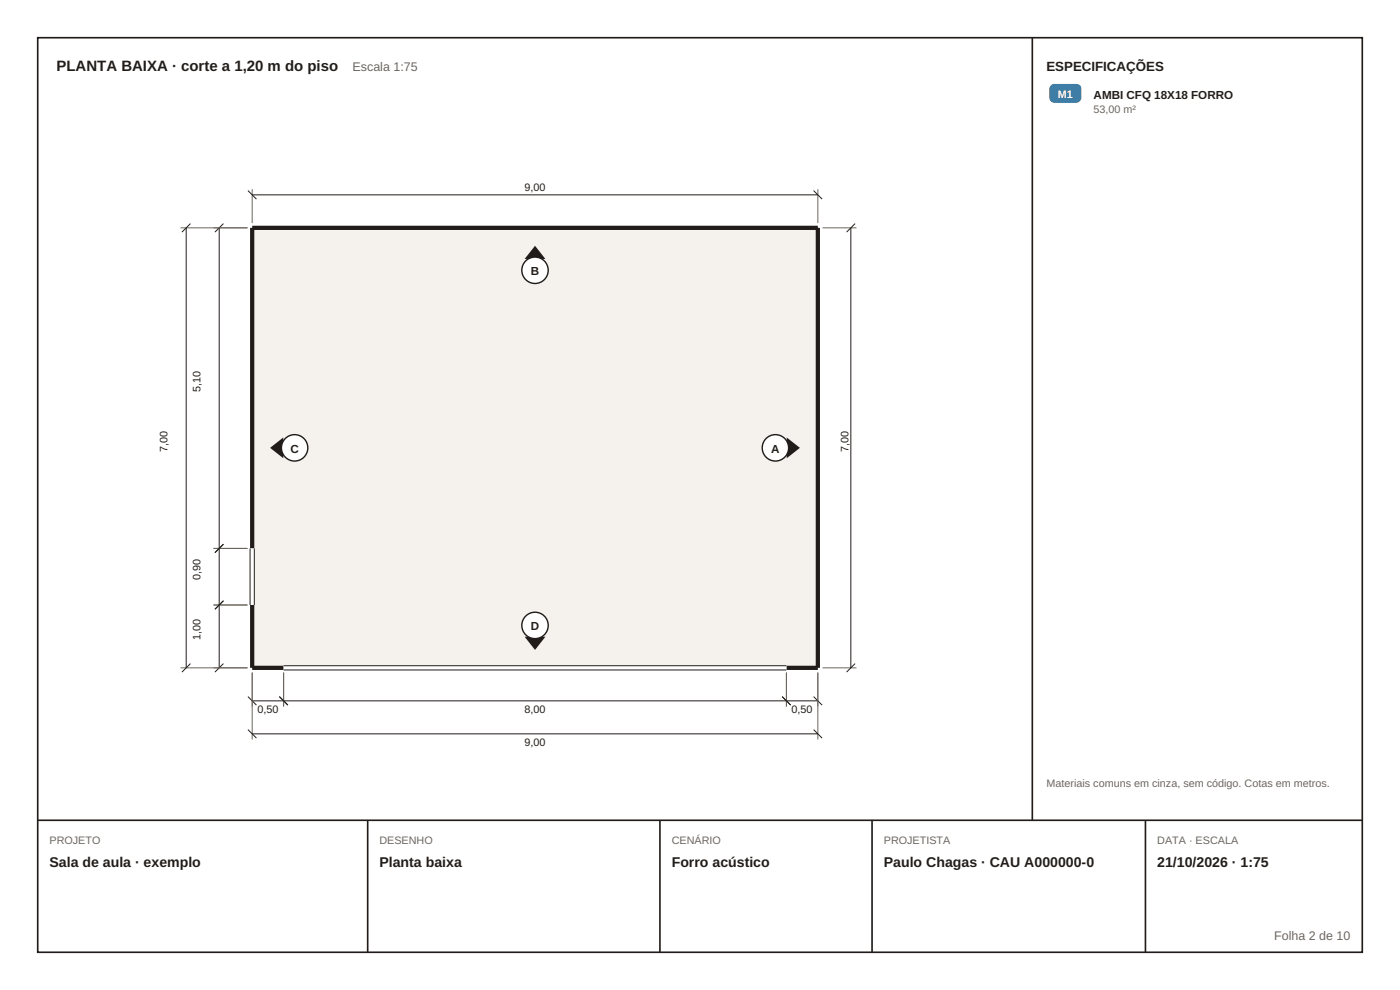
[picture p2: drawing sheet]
<svg xmlns="http://www.w3.org/2000/svg" width="297mm" height="210mm" viewBox="0 0 297 210" stroke-linecap="round" stroke-linejoin="round" font-family="sans-serif">
<path d="M8 8h281v194h-281zM219 8v166M8 174h281M78 174v28M140 174v28M185 174v28M243 174v28" fill="none" stroke="#211c1a" stroke-width=".35"/>
<path d="M222.7 18.1l.9-.5h4.8a1.2 1.2 0 0 1 1.2 1.2v2a1.28 1.28 0 0 1-1.2 1.2h-4.8a1.28 1.28 0 0 1-1.2-1.2v-2z" fill="#3d7da6" stroke="#fff" stroke-width=".4"/>
<path d="M53.5 48.3h120v93.4h-120z" fill="#f5f2ed"/>
<path d="M53.5 48.3h120v93.4h-120z" fill="none" stroke="#ccc4ba" stroke-width=".21"/>
<path d="M53.5 116.3v-68h120v93.4h-6.7M53.5 128.3v13.4h6.7" fill="none" stroke="#211c1a" stroke-width=".9" stroke-linecap="butt"/>
<path d="M53.5 116.3v12M60.2 141.7h106.6" fill="none" stroke="#fff" stroke-width="1.1" stroke-linecap="butt"/>
<g fill="none" stroke="#211c1a" stroke-width=".21">
<path d="M39.5 48.3v93.4M40.4 47.4l-1.8 1.8M46.5 48.3v93.4M47.4 47.4l-1.8 1.8M52.6 40.4l1.8 1.8M53.5 41.3h120M172.6 40.4l1.8 1.8M180.5 48.3v93.4M181.4 47.4l-1.8 1.8M47.4 115.4l-1.8 1.8M53.1 116.3v12M54 116.3v12"/>
<path d="M47.4 127.4l-1.8 1.8M40.4 140.8l-1.8 1.8M47.4 140.8l-1.8 1.8M52.6 147.8l1.8 1.8M52.6 154.8l1.8 1.8M53.5 148.7h120M53.5 155.7h120M59.3 147.8l1.8 1.8M60.2 142.1h106.6M60.2 141.2h106.6M165.9 147.8l1.8 1.8M172.6 147.8l1.8 1.8"/>
<path d="M172.6 154.8l1.8 1.8M181.4 140.8l-1.8 1.8"/>
</g>
<path d="M38.3 48.3h14.2M53.5 40.1v7.2M173.5 40.1v7.2M174.5 48.3h7.2M45.3 116.3h7.2M45.3 128.3h7.2M38.3 141.7h14.2M53.5 142.7v14.2M60.2 142.7v7.2M166.8 142.7v7.2M173.5 142.7v14.2M174.5 141.7h7.2" fill="none" stroke="#6e665e" stroke-width=".21"/>
<path d="M166.9 92.8l2.8 2.2-2.8 2.2z" fill="#211c1a"/>
<circle cx="164.5" cy="95" r="2.8" fill="#fff" stroke="#211c1a" stroke-width=".3"/>
<path d="M113.5 52.1l2.2 2.8h-4.4z" fill="#211c1a"/>
<circle cx="113.5" cy="57.3" r="2.8" fill="#fff" stroke="#211c1a" stroke-width=".3"/>
<path d="M57.3 95l2.8-2.2v4.4z" fill="#211c1a"/>
<circle cx="62.5" cy="95" r="2.8" fill="#fff" stroke="#211c1a" stroke-width=".3"/>
<path d="M111.3 135.1h4.4l-2.2 2.8z" fill="#211c1a"/>
<circle cx="113.5" cy="132.7" r="2.8" fill="#fff" stroke="#211c1a" stroke-width=".3"/>
<text font-size="3.2" fill="#211d1a" x="12" y="15">PLANTA BAIXA · corte a 1,20 m do piso</text>
<g font-size="3" fill="#211d1a">
<text x="10.5" y="184">Sala de aula · exemplo</text>
<text x="80.5" y="184">Planta baixa</text>
<text x="142.5" y="184">Forro acústico</text>
<text x="187.5" y="184">Paulo Chagas · CAU A000000-0</text>
<text x="245.5" y="184">21/10/2026 · 1:75</text>
</g>
<text font-size="2.8" fill="#211d1a" x="222" y="15">ESPECIFICAÇÕES</text>
<g font-size="2.6" fill="#6e665e">
<text x="74.8" y="15">Escala 1:75</text>
<text x="270.3" y="199.5">Folha 2 de 10</text>
</g>
<g font-size="2.5" fill="#211d1a">
<text x="232" y="21">AMBI CFQ 18X18 FORRO</text>
<text x="112.6" y="58.3">B</text>
<text x="61.6" y="96">C</text>
<text x="163.6" y="96">A</text>
<text x="112.6" y="133.7">D</text>
</g>
<text font-size="2.3" fill="#fff" x="224.4" y="20.7">M1</text>
<g font-size="2.3" fill="#6e665e">
<text x="232" y="24">53,00 m²</text>
<text x="222" y="167">Materiais comuns em cinza, sem código. Cotas em metros.</text>
<text x="10.5" y="179">PROJETO</text>
<text x="80.5" y="179">DESENHO</text>
<text x="142.5" y="179">CENÁRIO</text>
<text x="187.5" y="179">PROJETISTA</text>
<text x="245.5" y="179">DATA · ESCALA</text>
</g>
<g font-size="2.3" fill="#211d1a">
<text x="111.3" y="40.4">9,00</text>
<text x="42.6" y="83.1" transform="rotate(-90 42.6 83.1)">5,10</text>
<text x="35.6" y="95.8" transform="rotate(-90 35.6 95.8)">7,00</text>
<text x="180" y="95.8" transform="rotate(-90 180 95.8)">7,00</text>
<text x="42.6" y="123.1" transform="rotate(-90 42.6 123.1)">0,90</text>
<text x="42.6" y="135.8" transform="rotate(-90 42.6 135.8)">1,00</text>
<text x="54.6" y="151.2">0,50</text>
<text x="111.3" y="151.2">8,00</text>
<text x="167.9" y="151.2">0,50</text>
<text x="111.3" y="158.2">9,00</text>
</g>
</svg>
